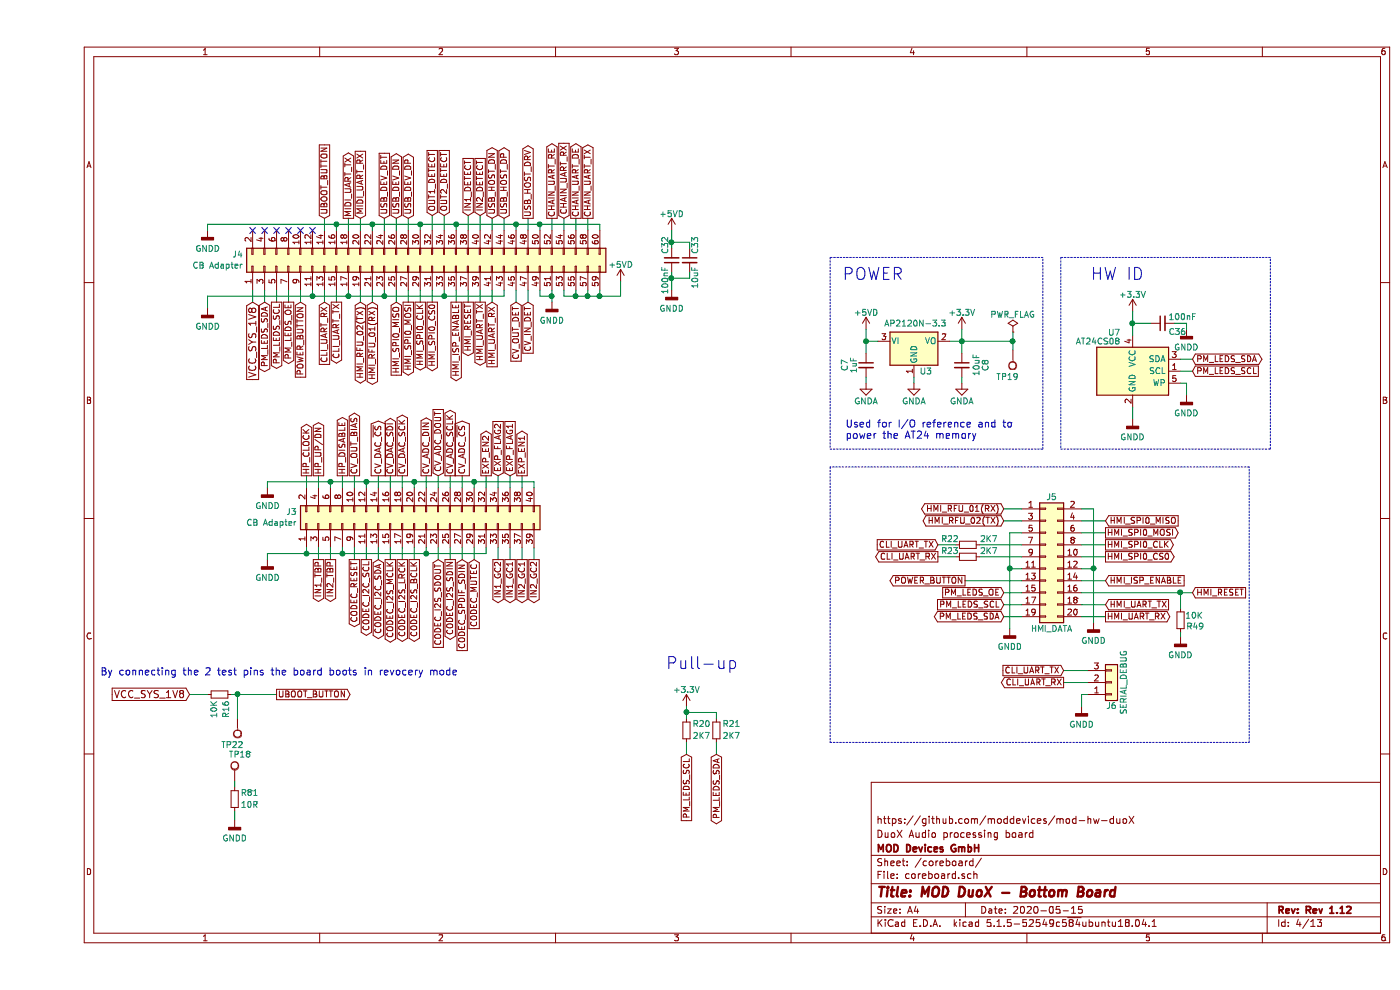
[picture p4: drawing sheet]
EESchema Schematic File Version 4
EELAYER 30 0
EELAYER END
$Descr A4 11693 8268
encoding utf-8
Sheet 4 13
Title "MOD DuoX - Bottom Board"
Date "2020-05-15"
Rev "Rev 1.12"
Comp "MOD Devices GmbH"
Comment1 "DuoX Audio processing board"
Comment2 "https://github.com/moddevices/mod-hw-duoX"
Comment3 ""
Comment4 ""
$EndDescr
$Comp
L bottom-board-rescue:GNDD-power #PWR082
U 1 1
P 9150 3500
F 0 "#PWR082" H 9150 3250 50  0001 C CNN
F 1 "GNDD" H 9150 3350 50  0000 C CNN
F 2 "" H 9150 3500 60  0000 C CNN
F 3 "" H 9150 3500 60  0000 C CNN
	1    9150 3500
	1    0    0    -1  
$EndComp
$Comp
L bottom-board-rescue:+3.3V-power #PWR081
U 1 1
P 9150 2600
F 0 "#PWR081" H 9150 2450 50  0001 C CNN
F 1 "+3.3V" H 9150 2740 50  0000 C CNN
F 2 "" H 9150 2600 60  0000 C CNN
F 3 "" H 9150 2600 60  0000 C CNN
	1    9150 2600
	1    0    0    -1  
$EndComp
$Comp
L bottom-board-rescue:R_Small-Device R20
U 1 1
P 5425 6100
F 0 "R20" H 5375 6050 50  0000 R CNN
F 1 "2K7" H 5375 6150 50  0000 R CNN
F 2 "Resistor_SMD:R_0603_1608Metric" H 5425 6100 60  0001 C CNN
F 3 "" H 5425 6100 60  0000 C CNN
F 4 "RMCF0603JT2K70" H -3025 4250 50  0001 C CNN "MPN"
	1    5425 6100
	-1   0    0    1   
$EndComp
$Comp
L bottom-board-rescue:+3.3V-power #PWR071
U 1 1
P 5425 5900
F 0 "#PWR071" H 5425 5750 50  0001 C CNN
F 1 "+3.3V" H 5425 6040 50  0000 C CNN
F 2 "" H 5425 5900 60  0000 C CNN
F 3 "" H 5425 5900 60  0000 C CNN
	1    5425 5900
	1    0    0    -1  
$EndComp
$Comp
L bottom-board-rescue:GNDD-power #PWR083
U 1 1
P 9600 2750
F 0 "#PWR083" H 9600 2500 50  0001 C CNN
F 1 "GNDD" H 9600 2600 50  0000 C CNN
F 2 "" H 9600 2750 60  0000 C CNN
F 3 "" H 9600 2750 60  0000 C CNN
	1    9600 2750
	1    0    0    -1  
$EndComp
$Comp
L bottom-board-rescue:Conn_02x10_Odd_Even-Connector_Generic J5
U 1 1
P 8425 4650
F 0 "J5" H 8475 5150 50  0000 C CNN
F 1 "HMI_DATA" H 8475 4050 50  0000 C CNN
F 2 "footprints:Pin_Header_Straight_2x10_Shrouded" H 8425 4650 50  0001 C CNN
F 3 "" H 8425 4650 50  0001 C CNN
F 4 "302-S201" H 8425 4650 50  0001 C CNN "MPN"
	1    8425 4650
	1    0    0    -1  
$EndComp
$Comp
L bottom-board-rescue:Conn_01x03-Connector_Generic J6
U 1 1
P 8975 5700
F 0 "J6" H 8975 5900 50  0000 C CNN
F 1 "SERIAL_DEBUG" V 9075 5700 50  0000 C CNN
F 2 "Connector_PinHeader_2.54mm:PinHeader_1x03_P2.54mm_Vertical" H 8975 5700 60  0001 C CNN
F 3 "" H 8975 5700 60  0000 C CNN
F 4 "DO NOT PLACE" H 8975 5700 50  0001 C CNN "MPN"
	1    8975 5700
	1    0    0    1   
$EndComp
$Comp
L bottom-board-rescue:GNDD-power #PWR079
U 1 1
P 8725 5900
F 0 "#PWR079" H 8725 5650 50  0001 C CNN
F 1 "GNDD" H 8725 5750 50  0000 C CNN
F 2 "" H 8725 5900 60  0000 C CNN
F 3 "" H 8725 5900 60  0000 C CNN
	1    8725 5900
	1    0    0    -1  
$EndComp
$Comp
L bottom-board-rescue:GNDD-power #PWR078
U 1 1
P 8125 5250
F 0 "#PWR078" H 8125 5000 50  0001 C CNN
F 1 "GNDD" H 8125 5100 50  0000 C CNN
F 2 "" H 8125 5250 60  0000 C CNN
F 3 "" H 8125 5250 60  0000 C CNN
	1    8125 5250
	1    0    0    -1  
$EndComp
$Comp
L bottom-board-rescue:GNDD-power #PWR080
U 1 1
P 8825 5200
F 0 "#PWR080" H 8825 4950 50  0001 C CNN
F 1 "GNDD" H 8825 5050 50  0000 C CNN
F 2 "" H 8825 5200 60  0000 C CNN
F 3 "" H 8825 5200 60  0000 C CNN
	1    8825 5200
	1    0    0    -1  
$EndComp
Text Notes 5250 5600 0    100  ~ 0
Pull-up
Text GLabel 8575 5600 0    50   Input ~ 0
CLI_UART_TX
Text GLabel 8575 5700 0    50   Output ~ 0
CLI_UART_RX
Text GLabel 8925 5150 2    50   Output ~ 0
HMI_UART_RX
Text GLabel 8925 5050 2    50   Input ~ 0
HMI_UART_TX
Text GLabel 8925 4850 2    50   Input ~ 0
HMI_ISP_ENABLE
Text GLabel 9650 4950 2    50   Input ~ 0
HMI_RESET
Text GLabel 7525 4550 0    50   Input ~ 0
CLI_UART_TX
Text GLabel 7525 4650 0    50   Output ~ 0
CLI_UART_RX
Text GLabel 8925 4350 2    50   Input ~ 0
HMI_SPI0_MISO
Text GLabel 8925 4550 2    50   Output ~ 0
HMI_SPI0_CLK
Text GLabel 8925 4650 2    50   Output ~ 0
HMI_SPI0_CS0
Text GLabel 8925 4450 2    50   Output ~ 0
HMI_SPI0_MOSI
Text GLabel 7750 4850 0    50   Output ~ 0
POWER_BUTTON
Text GLabel 8075 4250 0    50   BiDi ~ 0
HMI_RFU_01(RX)
Text GLabel 8075 4350 0    50   BiDi ~ 0
HMI_RFU_02(TX)
Text GLabel 8075 4950 0    50   Input ~ 0
PM_LEDS_OE
Wire Wire Line
	9150 3400 9150 3500
Wire Wire Line
	9500 2700 9600 2700
Wire Wire Line
	9600 2700 9600 2750
Wire Wire Line
	9300 2700 9150 2700
Connection ~ 9150 2700
Wire Wire Line
	9650 3000 9550 3000
Wire Wire Line
	9150 2600 9150 2700
Wire Wire Line
	8725 5900 8725 5800
Wire Wire Line
	8725 5800 8775 5800
Wire Wire Line
	8575 5600 8775 5600
Wire Wire Line
	8775 5700 8575 5700
Wire Wire Line
	7875 4650 8225 4650
Wire Wire Line
	8225 4550 7875 4550
Wire Wire Line
	8725 4850 8925 4850
Wire Wire Line
	8925 5150 8725 5150
Wire Wire Line
	8725 5050 8925 5050
Wire Notes Line
	6625 3900 6625 6200
Wire Notes Line
	6625 6200 10125 6200
Wire Notes Line
	10125 6200 10125 3900
Wire Notes Line
	10125 3900 6625 3900
Wire Wire Line
	8925 4350 8725 4350
Wire Wire Line
	8725 4450 8925 4450
Wire Wire Line
	8925 4550 8725 4550
Wire Wire Line
	8725 4650 8925 4650
Wire Wire Line
	8825 4250 8825 4750
Wire Wire Line
	8725 4750 8825 4750
Wire Wire Line
	8225 4350 8075 4350
Wire Wire Line
	8825 4250 8725 4250
Wire Wire Line
	8075 4250 8225 4250
Wire Wire Line
	8225 4450 8125 4450
Wire Wire Line
	8125 4450 8125 4750
Wire Wire Line
	8075 5050 8225 5050
Wire Wire Line
	8075 5150 8225 5150
Wire Wire Line
	8225 4750 8125 4750
Wire Wire Line
	8075 4950 8225 4950
Connection ~ 8825 4750
Connection ~ 8125 4750
Wire Wire Line
	7675 4550 7525 4550
Wire Wire Line
	7525 4650 7675 4650
Text Notes 8800 2350 0    100  ~ 0
HW ID
Wire Notes Line
	8550 2150 8550 3750
Wire Notes Line
	8550 3750 10300 3750
Wire Notes Line
	10300 3750 10300 2150
Wire Notes Line
	10300 2150 8550 2150
$Comp
L bottom-board-rescue:+5VD-power #PWR072
U 1 1
P 5300 1925
F 0 "#PWR072" H 5300 1775 50  0001 C CNN
F 1 "+5VD" H 5300 2065 50  0000 C CNN
F 2 "" H 5300 1925 50  0001 C CNN
F 3 "" H 5300 1925 50  0001 C CNN
	1    5300 1925
	1    0    0    -1  
$EndComp
$Comp
L bottom-board-rescue:C_Small-Device C32
U 1 1
P 5300 2175
F 0 "C32" V 5350 2125 50  0000 R CNN
F 1 "100nF" V 5350 2225 50  0000 L CNN
F 2 "Capacitor_SMD:C_0603_1608Metric" H 5300 2175 60  0001 C CNN
F 3 "" H 5300 2175 60  0000 C CNN
F 4 "GCM188R71C104KA37D" H 0   -3175 50  0001 C CNN "MPN"
	1    5300 2175
	-1   0    0    1   
$EndComp
Wire Wire Line
	5300 1925 5300 2025
Wire Wire Line
	5300 2275 5300 2325
Wire Wire Line
	5450 2275 5450 2325
Wire Wire Line
	5450 2325 5300 2325
Connection ~ 5300 2325
Wire Wire Line
	5450 2075 5450 2025
Wire Wire Line
	5450 2025 5300 2025
Connection ~ 5300 2025
$Comp
L bottom-board-rescue:GNDD-power #PWR073
U 1 1
P 5300 2425
F 0 "#PWR073" H 5300 2175 50  0001 C CNN
F 1 "GNDD" H 5300 2275 50  0000 C CNN
F 2 "" H 5300 2425 60  0000 C CNN
F 3 "" H 5300 2425 60  0000 C CNN
	1    5300 2425
	1    0    0    -1  
$EndComp
Wire Wire Line
	5425 5900 5425 5950
Wire Wire Line
	5675 6000 5675 5950
Wire Wire Line
	5675 5950 5425 5950
Connection ~ 5425 5950
Wire Wire Line
	5425 6200 5425 6300
Wire Wire Line
	5675 6300 5675 6200
Wire Wire Line
	9150 2700 9150 2800
Wire Wire Line
	8825 4750 8825 5200
Wire Wire Line
	8125 4750 8125 5250
Wire Wire Line
	5300 2325 5300 2425
Wire Wire Line
	5300 2025 5300 2075
Wire Wire Line
	5425 5950 5425 6000
$Comp
L bottom-board-rescue:AT24CS08-STUM-Memory_EEPROM U7
U 1 1
P 9150 3100
F 0 "U7" H 9050 3425 50  0000 R CNN
F 1 "AT24CS08" H 9050 3350 50  0000 R CNN
F 2 "Package_TO_SOT_SMD:SOT-23-5" H 9150 3100 50  0001 C CNN
F 3 "http://ww1.microchip.com/downloads/en/DeviceDoc/Atmel-8766-SEEPROM-AT24CS04-08-Datasheet.pdf" H 9150 3100 50  0001 C CNN
F 4 "AT24CS08-STUM-T" H 9150 3100 50  0001 C CNN "MPN"
	1    9150 3100
	1    0    0    -1  
$EndComp
Wire Wire Line
	9650 3100 9550 3100
$Comp
L bottom-board-rescue:GNDD-power #PWR084
U 1 1
P 9600 3300
F 0 "#PWR084" H 9600 3050 50  0001 C CNN
F 1 "GNDD" H 9600 3150 50  0000 C CNN
F 2 "" H 9600 3300 60  0000 C CNN
F 3 "" H 9600 3300 60  0000 C CNN
	1    9600 3300
	1    0    0    -1  
$EndComp
Wire Wire Line
	9600 3200 9600 3300
Wire Wire Line
	9600 3200 9550 3200
Text GLabel 9650 3000 2    50   BiDi ~ 0
PM_LEDS_SDA
Text GLabel 9650 3100 2    50   Input ~ 0
PM_LEDS_SCL
$Comp
L bottom-board-rescue:R_Small-Device R21
U 1 1
P 5675 6100
F 0 "R21" H 5625 6050 50  0000 R CNN
F 1 "2K7" H 5625 6150 50  0000 R CNN
F 2 "Resistor_SMD:R_0603_1608Metric" H 5675 6100 60  0001 C CNN
F 3 "" H 5675 6100 60  0000 C CNN
F 4 "RMCF0603JT2K70" H -2775 4250 50  0001 C CNN "MPN"
	1    5675 6100
	-1   0    0    1   
$EndComp
$Comp
L bottom-board-rescue:C_Small-Device C?
U 1 1
P 5450 2175
AR Path="/54F7244B/5B652F5E" Ref="C?"  Part="1" 
AR Path="/54F725AE/5B652F5E" Ref="C33"  Part="1" 
F 0 "C33" V 5400 2225 50  0000 L CNN
F 1 "10uF" V 5400 2125 50  0000 R CNN
F 2 "Capacitor_SMD:C_0603_1608Metric" H 5450 2175 60  0001 C CNN
F 3 "" H 5450 2175 60  0000 C CNN
F 4 "CL10A106MQ8NNNC" H 150 -3175 50  0001 C CNN "MPN"
	1    5450 2175
	-1   0    0    -1  
$EndComp
$Comp
L bottom-board-rescue:C_Small-Device C36
U 1 1
P 9400 2700
F 0 "C36" V 9325 2650 50  0000 R CNN
F 1 "100nF" V 9450 2650 50  0000 R CNN
F 2 "Capacitor_SMD:C_0603_1608Metric" H 9400 2700 60  0001 C CNN
F 3 "" H 9400 2700 60  0000 C CNN
F 4 "GCM188R71C104KA37D" H 4100 -2650 50  0001 C CNN "MPN"
	1    9400 2700
	0    -1   -1   0   
$EndComp
$Comp
L bottom-board-rescue:R_Small-Device R22
U 1 1
P 7775 4550
F 0 "R22" V 7725 4475 50  0000 R CNN
F 1 "2K7" V 7725 4650 50  0000 L CNN
F 2 "Resistor_SMD:R_0603_1608Metric" H 7775 4550 60  0001 C CNN
F 3 "" H 7775 4550 60  0000 C CNN
F 4 "RMCF0603JT2K70" H -675 2700 50  0001 C CNN "MPN"
	1    7775 4550
	0    1    1    0   
$EndComp
$Comp
L bottom-board-rescue:R_Small-Device R23
U 1 1
P 7775 4650
F 0 "R23" V 7725 4575 50  0000 R CNN
F 1 "2K7" V 7725 4750 50  0000 L CNN
F 2 "Resistor_SMD:R_0603_1608Metric" H 7775 4650 60  0001 C CNN
F 3 "" H 7775 4650 60  0000 C CNN
F 4 "RMCF0603JT2K70" H -675 2800 50  0001 C CNN "MPN"
	1    7775 4650
	0    1    1    0   
$EndComp
$Comp
L bottom-board-rescue:Conn_02x20_Odd_Even-Connector_Generic J3
U 1 1
P 3150 4375
F 0 "J3" V 3246 5354 50  0000 L CNN
F 1 "CB Adapter" V 3155 5354 50  0000 L CNN
F 2 "footprints:DF12(3.0)-40DP-0.5V(86)" H 3150 4375 50  0001 C CNN
F 3 "~" H 3150 4375 50  0001 C CNN
F 4 "DF12(3.0)-40DP-0.5V(86)" V 3150 4375 50  0001 C CNN "MPN"
	1    3150 4375
	0    -1   -1   0   
$EndComp
$Comp
L bottom-board-rescue:Conn_02x30_Odd_Even-Connector_Generic J4
U 1 1
P 3200 2225
F 0 "J4" V 3296 3704 50  0000 L CNN
F 1 "CB Adapter" V 3205 3704 50  0000 L CNN
F 2 "footprints:DF12(3.0)-60DP-0.5V(86)" H 3200 2225 50  0001 C CNN
F 3 "~" H 3200 2225 50  0001 C CNN
F 4 "DF12(3.0)-60DP-0.5V(86)" V 3200 2225 50  0001 C CNN "MPN"
	1    3200 2225
	0    -1   -1   0   
$EndComp
Text GLabel 4400 1825 1    50   Input ~ 0
CHAIN_UART_RX
Text GLabel 4600 1825 1    50   Output ~ 0
CHAIN_UART_TX
Text GLabel 4300 1825 1    50   Output ~ 0
CHAIN_UART_RE
Text GLabel 4500 1825 1    50   Output ~ 0
CHAIN_UART_DE
$Comp
L bottom-board-rescue:+5VD-power #PWR076
U 1 1
P 4875 2350
F 0 "#PWR076" H 4875 2200 50  0001 C CNN
F 1 "+5VD" H 4875 2490 50  0000 C CNN
F 2 "" H 4875 2350 50  0001 C CNN
F 3 "" H 4875 2350 50  0001 C CNN
	1    4875 2350
	1    0    0    -1  
$EndComp
Text GLabel 3450 3975 1    50   Output ~ 0
CV_ADC_SCLK
Text GLabel 3350 3975 1    50   Input ~ 0
CV_ADC_DOUT
Text GLabel 3250 3975 1    50   Output ~ 0
CV_ADC_DIN
Text GLabel 3550 3975 1    50   Output ~ 0
CV_ADC_~CS~
Text GLabel 4100 2525 3    50   Input ~ 0
CV_IN_DET
Text GLabel 4000 2525 3    50   Input ~ 0
CV_OUT_DET
Text GLabel 3100 1825 1    50   BiDi ~ 0
USB_DEV_DP
Text GLabel 3000 1825 1    50   BiDi ~ 0
USB_DEV_DN
Text GLabel 3900 1825 1    50   BiDi ~ 0
USB_HOST_DP
Text GLabel 3800 1825 1    50   BiDi ~ 0
USB_HOST_DN
Text GLabel 2900 1825 1    50   Input ~ 0
USB_DEV_DET
Text GLabel 4100 1825 1    50   Output ~ 0
USB_HOST_DRV
Text GLabel 2700 1825 1    50   Input ~ 0
MIDI_UART_RX
Text GLabel 2600 1825 1    50   Output ~ 0
MIDI_UART_TX
Text GLabel 2400 1825 1    50   Input ~ 0
UBOOT_BUTTON
Text GLabel 2400 2525 3    50   Input ~ 0
CLI_UART_RX
Text GLabel 2500 2525 3    50   Output ~ 0
CLI_UART_TX
Text GLabel 2200 2525 3    50   Input ~ 0
POWER_BUTTON
Text GLabel 2800 2525 3    50   BiDi ~ 0
HMI_RFU_01(RX)
Text GLabel 2700 2525 3    50   BiDi ~ 0
HMI_RFU_02(TX)
Text GLabel 3100 2525 3    50   Output ~ 0
HMI_SPI0_MOSI
Text GLabel 3200 2525 3    50   Output ~ 0
HMI_SPI0_CLK
Text GLabel 3300 2525 3    50   Output ~ 0
HMI_SPI0_CS0
Text GLabel 3000 2525 3    50   Input ~ 0
HMI_SPI0_MISO
Text GLabel 1900 2525 3    50   BiDi ~ 0
PM_LEDS_SDA
Text GLabel 2000 2525 3    50   Output ~ 0
PM_LEDS_SCL
Text GLabel 2100 2525 3    50   Output ~ 0
PM_LEDS_OE
Text GLabel 3800 2525 3    50   Input ~ 0
HMI_UART_RX
Text GLabel 3700 2525 3    50   Output ~ 0
HMI_UART_TX
Text GLabel 3500 2525 3    50   Output ~ 0
HMI_ISP_ENABLE
Text GLabel 3600 2525 3    50   Output ~ 0
HMI_RESET
Text GLabel 3850 3975 1    50   Input ~ 0
EXP_FLAG2
Text GLabel 3950 3975 1    50   Input ~ 0
EXP_FLAG1
Text GLabel 4050 3975 1    50   Output ~ 0
EXP_EN1
Text GLabel 3750 3975 1    50   Output ~ 0
EXP_EN2
Text GLabel 2650 4675 3    50   Output ~ 0
CODEC_RESET
Text GLabel 3450 4675 3    50   Output ~ 0
CODEC_I2S_SDIN
Text GLabel 3350 4675 3    50   Input ~ 0
CODEC_I2S_SDOUT
Text GLabel 3150 4675 3    50   Output ~ 0
CODEC_I2S_BCLK
Text GLabel 3050 4675 3    50   Output ~ 0
CODEC_I2S_LRCK
Text GLabel 2850 4675 3    50   BiDi ~ 0
CODEC_I2C_SDA
Text GLabel 2750 4675 3    50   Output ~ 0
CODEC_I2C_SCL
Text GLabel 3550 4675 3    50   Input ~ 0
CODEC_SPDIF_SDIN
Text GLabel 3650 4675 3    50   Input ~ 0
CODEC_MUTEC
Text GLabel 3950 4675 3    50   Output ~ 0
IN1_GC1
Text GLabel 3850 4675 3    50   Output ~ 0
IN1_GC2
Text GLabel 4050 4675 3    50   Output ~ 0
IN2_GC1
Text GLabel 4150 4675 3    50   Output ~ 0
IN2_GC2
Text GLabel 2650 3975 1    50   Output ~ 0
CV_OUT_BIAS
Text GLabel 3050 3975 1    50   Output ~ 0
CV_DAC_SCK
Text GLabel 2950 3975 1    50   Output ~ 0
CV_DAC_SDI
Text GLabel 2850 3975 1    50   Output ~ 0
CV_DAC_~CS~
Text GLabel 2250 3975 1    50   Output ~ 0
HP_CLOCK
Text GLabel 2350 3975 1    50   Output ~ 0
HP_UP/DN
Text GLabel 2550 3975 1    50   Output ~ 0
HP_DISABLE
Text GLabel 2350 4675 3    50   Output ~ 0
IN1_TBP
Text GLabel 2450 4675 3    50   Output ~ 0
IN2_TBP
$Comp
L bottom-board-rescue:GNDD-power #PWR068
U 1 1
P 1425 2575
F 0 "#PWR068" H 1425 2325 50  0001 C CNN
F 1 "GNDD" H 1425 2425 50  0000 C CNN
F 2 "" H 1425 2575 60  0000 C CNN
F 3 "" H 1425 2575 60  0000 C CNN
	1    1425 2575
	1    0    0    -1  
$EndComp
$Comp
L bottom-board-rescue:GNDD-power #PWR067
U 1 1
P 1425 1925
F 0 "#PWR067" H 1425 1675 50  0001 C CNN
F 1 "GNDD" H 1425 1775 50  0000 C CNN
F 2 "" H 1425 1925 60  0000 C CNN
F 3 "" H 1425 1925 60  0000 C CNN
	1    1425 1925
	1    0    0    -1  
$EndComp
Wire Wire Line
	1425 1925 1425 1875
Wire Wire Line
	1425 1875 2500 1875
Wire Wire Line
	4700 1875 4700 1925
Wire Wire Line
	4600 1825 4600 1925
Wire Wire Line
	4500 1925 4500 1825
Wire Wire Line
	4300 1825 4300 1925
Wire Wire Line
	4400 1825 4400 1925
Wire Wire Line
	4200 1925 4200 1875
Connection ~ 4200 1875
Wire Wire Line
	4200 1875 4700 1875
Wire Wire Line
	3900 1825 3900 1925
Wire Wire Line
	3800 1925 3800 1825
Wire Wire Line
	4100 1825 4100 1925
Wire Wire Line
	3500 1925 3500 1875
Connection ~ 3500 1875
Wire Wire Line
	3100 1825 3100 1925
Wire Wire Line
	3000 1925 3000 1825
Wire Wire Line
	3200 1925 3200 1875
Connection ~ 3200 1875
Wire Wire Line
	3200 1875 3500 1875
Wire Wire Line
	2900 1925 2900 1825
Wire Wire Line
	2800 1925 2800 1875
Connection ~ 2800 1875
Wire Wire Line
	2800 1875 3200 1875
Wire Wire Line
	2600 1825 2600 1925
Wire Wire Line
	2700 1925 2700 1825
Wire Wire Line
	2400 1825 2400 1925
Wire Wire Line
	1425 2575 1425 2475
Wire Wire Line
	4600 2425 4600 2475
Wire Wire Line
	4600 2475 4700 2475
Wire Wire Line
	4875 2475 4875 2350
Wire Wire Line
	4700 2425 4700 2475
Connection ~ 4700 2475
Wire Wire Line
	4700 2475 4875 2475
Wire Wire Line
	4050 3975 4050 4075
Wire Wire Line
	3950 4075 3950 3975
Wire Wire Line
	3850 3975 3850 4075
Wire Wire Line
	3750 4075 3750 3975
Wire Wire Line
	3550 3975 3550 4075
Wire Wire Line
	3250 3975 3250 4075
Wire Wire Line
	3350 3975 3350 4075
Wire Wire Line
	3450 3975 3450 4075
Wire Wire Line
	3050 3975 3050 4075
Wire Wire Line
	2950 3975 2950 4075
Wire Wire Line
	2850 3975 2850 4075
Wire Wire Line
	2550 3975 2550 4075
Wire Wire Line
	2350 3975 2350 4075
Wire Wire Line
	2250 4075 2250 3975
Wire Wire Line
	2650 3975 2650 4075
$Comp
L bottom-board-rescue:GNDD-power #PWR069
U 1 1
P 1925 4075
F 0 "#PWR069" H 1925 3825 50  0001 C CNN
F 1 "GNDD" H 1925 3925 50  0000 C CNN
F 2 "" H 1925 4075 60  0000 C CNN
F 3 "" H 1925 4075 60  0000 C CNN
	1    1925 4075
	1    0    0    -1  
$EndComp
Wire Wire Line
	1925 4075 1925 4025
Wire Wire Line
	4150 4025 4150 4075
Wire Wire Line
	2750 4025 2750 4075
Connection ~ 2750 4025
Wire Wire Line
	2750 4025 3150 4025
Wire Wire Line
	3150 4075 3150 4025
Connection ~ 3150 4025
Wire Wire Line
	3150 4025 3650 4025
Wire Wire Line
	3650 4075 3650 4025
Connection ~ 3650 4025
Wire Wire Line
	3650 4025 4150 4025
Wire Wire Line
	4150 4575 4150 4675
Wire Wire Line
	4050 4575 4050 4675
Wire Wire Line
	3850 4675 3850 4575
Wire Wire Line
	3950 4575 3950 4675
Wire Wire Line
	3650 4575 3650 4675
Wire Wire Line
	3550 4575 3550 4675
Wire Wire Line
	3450 4575 3450 4675
Wire Wire Line
	3350 4575 3350 4675
Wire Wire Line
	3150 4575 3150 4675
Wire Wire Line
	3050 4675 3050 4575
Wire Wire Line
	2850 4575 2850 4675
Wire Wire Line
	2750 4675 2750 4575
Wire Wire Line
	2650 4575 2650 4675
Wire Wire Line
	2450 4575 2450 4675
Wire Wire Line
	2350 4575 2350 4675
$Comp
L bottom-board-rescue:GNDD-power #PWR070
U 1 1
P 1925 4675
F 0 "#PWR070" H 1925 4425 50  0001 C CNN
F 1 "GNDD" H 1925 4525 50  0000 C CNN
F 2 "" H 1925 4675 60  0000 C CNN
F 3 "" H 1925 4675 60  0000 C CNN
	1    1925 4675
	1    0    0    -1  
$EndComp
Wire Wire Line
	1925 4675 1925 4625
Wire Wire Line
	3750 4625 3750 4575
Wire Wire Line
	3250 4575 3250 4625
Connection ~ 3250 4625
Wire Wire Line
	3250 4625 3750 4625
Wire Wire Line
	3500 1875 4000 1875
Wire Wire Line
	4000 1925 4000 1875
Connection ~ 4000 1875
Wire Wire Line
	4000 1875 4200 1875
Wire Wire Line
	2500 1925 2500 1875
Connection ~ 2500 1875
Wire Wire Line
	2500 1875 2800 1875
NoConn ~ 2300 1925
NoConn ~ 2200 1925
NoConn ~ 2100 1925
NoConn ~ 2000 1925
NoConn ~ 1900 1925
NoConn ~ 1800 1925
$Comp
L bottom-board-rescue:GNDD-power #PWR0225
U 1 1
P 4300 2525
F 0 "#PWR0225" H 4300 2275 50  0001 C CNN
F 1 "GNDD" H 4300 2375 50  0000 C CNN
F 2 "" H 4300 2525 60  0000 C CNN
F 3 "" H 4300 2525 60  0000 C CNN
	1    4300 2525
	1    0    0    -1  
$EndComp
Wire Wire Line
	4300 2525 4300 2475
Wire Wire Line
	4200 2425 4200 2475
Wire Wire Line
	4200 2475 4300 2475
Connection ~ 4300 2475
Wire Wire Line
	4300 2475 4300 2425
Wire Wire Line
	3800 2425 3800 2525
Wire Wire Line
	3700 2525 3700 2425
Wire Wire Line
	3600 2425 3600 2525
Wire Wire Line
	3500 2525 3500 2425
Wire Wire Line
	3300 2425 3300 2525
Wire Wire Line
	3200 2525 3200 2425
Wire Wire Line
	3100 2425 3100 2525
Wire Wire Line
	3000 2525 3000 2425
Text GLabel 8075 5150 0    50   BiDi ~ 0
PM_LEDS_SDA
Text GLabel 8075 5050 0    50   Input ~ 0
PM_LEDS_SCL
Text GLabel 5675 6300 3    50   BiDi ~ 0
PM_LEDS_SDA
Text GLabel 5425 6300 3    50   Input ~ 0
PM_LEDS_SCL
Wire Wire Line
	3900 2475 3900 2425
Wire Wire Line
	3400 2425 3400 2475
Connection ~ 3400 2475
Wire Wire Line
	3400 2475 3900 2475
Wire Wire Line
	2900 2425 2900 2475
Connection ~ 2900 2475
Wire Wire Line
	2900 2475 3400 2475
Wire Wire Line
	2800 2425 2800 2525
Wire Wire Line
	2700 2425 2700 2525
Wire Wire Line
	2600 2425 2600 2475
Wire Wire Line
	1425 2475 2300 2475
Connection ~ 2600 2475
Wire Wire Line
	2600 2475 2900 2475
Wire Wire Line
	2500 2425 2500 2525
Wire Wire Line
	2400 2525 2400 2425
Wire Wire Line
	2300 2425 2300 2475
Connection ~ 2300 2475
Wire Wire Line
	2300 2475 2600 2475
Wire Wire Line
	2200 2525 2200 2425
Wire Wire Line
	2100 2425 2100 2525
Wire Wire Line
	2000 2425 2000 2525
Wire Wire Line
	1900 2525 1900 2425
Wire Wire Line
	1925 4625 2250 4625
Wire Wire Line
	2250 4575 2250 4625
Connection ~ 2250 4625
Wire Wire Line
	2250 4625 2550 4625
Wire Wire Line
	2550 4575 2550 4625
Connection ~ 2550 4625
Wire Wire Line
	1925 4025 2450 4025
Wire Wire Line
	2450 4075 2450 4025
Connection ~ 2450 4025
Wire Wire Line
	2450 4025 2750 4025
$Comp
L bottom-board-rescue:AP2120N-3.3-local-components U?
U 1 1
P 7325 2850
AR Path="/54F72B97/5BB762DC" Ref="U?"  Part="1" 
AR Path="/54F725AE/5BB762DC" Ref="U3"  Part="1" 
F 0 "U3" H 7425 2600 50  0000 C CNN
F 1 "AP2120N-3.3" H 7075 3000 50  0000 L CNN
F 2 "Package_TO_SOT_SMD:SOT-23" H 7325 3050 50  0001 C CNN
F 3 "" H 7425 2600 50  0001 C CNN
F 4 "AP2120N-3.3TRG1" H 7325 2850 60  0001 C CNN "MPN"
	1    7325 2850
	1    0    0    -1  
$EndComp
$Comp
L bottom-board-rescue:GNDA-power #PWR?
U 1 1
P 7325 3200
AR Path="/54F72B97/5BB762E3" Ref="#PWR?"  Part="1" 
AR Path="/54F725AE/5BB762E3" Ref="#PWR021"  Part="1" 
F 0 "#PWR021" H 7325 2950 50  0001 C CNN
F 1 "GNDA" H 7325 3050 50  0000 C CNN
F 2 "" H 7325 3200 60  0000 C CNN
F 3 "" H 7325 3200 60  0000 C CNN
	1    7325 3200
	1    0    0    -1  
$EndComp
Wire Wire Line
	7325 3150 7325 3200
$Comp
L bottom-board-rescue:GNDA-power #PWR?
U 1 1
P 6925 3200
AR Path="/54F72B97/5BB762EA" Ref="#PWR?"  Part="1" 
AR Path="/54F725AE/5BB762EA" Ref="#PWR020"  Part="1" 
F 0 "#PWR020" H 6925 2950 50  0001 C CNN
F 1 "GNDA" H 6925 3050 50  0000 C CNN
F 2 "" H 6925 3200 60  0000 C CNN
F 3 "" H 6925 3200 60  0000 C CNN
	1    6925 3200
	1    0    0    -1  
$EndComp
Wire Wire Line
	6925 3150 6925 3200
Wire Wire Line
	6925 2750 6925 2850
Wire Wire Line
	7025 2850 6925 2850
Connection ~ 6925 2850
Wire Wire Line
	7725 2750 7725 2850
Wire Wire Line
	7625 2850 7725 2850
Connection ~ 7725 2850
$Comp
L bottom-board-rescue:GNDA-power #PWR?
U 1 1
P 7725 3200
AR Path="/54F72B97/5BB762F7" Ref="#PWR?"  Part="1" 
AR Path="/54F725AE/5BB762F7" Ref="#PWR025"  Part="1" 
F 0 "#PWR025" H 7725 2950 50  0001 C CNN
F 1 "GNDA" H 7725 3050 50  0000 C CNN
F 2 "" H 7725 3200 60  0000 C CNN
F 3 "" H 7725 3200 60  0000 C CNN
	1    7725 3200
	1    0    0    -1  
$EndComp
Wire Wire Line
	7725 3150 7725 3200
Wire Wire Line
	6925 2850 6925 2950
Wire Wire Line
	7725 2850 7725 2950
$Comp
L bottom-board-rescue:PWR_FLAG-power #FLG?
U 1 1
P 8150 2775
AR Path="/54F72B97/5BB76300" Ref="#FLG?"  Part="1" 
AR Path="/54F725AE/5BB76300" Ref="#FLG01"  Part="1" 
F 0 "#FLG01" H 8150 2850 50  0001 C CNN
F 1 "PWR_FLAG" H 8150 2925 50  0000 C CNN
F 2 "" H 8150 2775 50  0001 C CNN
F 3 "~" H 8150 2775 50  0001 C CNN
	1    8150 2775
	1    0    0    -1  
$EndComp
Wire Wire Line
	8150 2850 7725 2850
$Comp
L bottom-board-rescue:C_Small-Device C?
U 1 1
P 6925 3050
AR Path="/54F7244B/5BB7630A" Ref="C?"  Part="1" 
AR Path="/54F72B97/5BB7630A" Ref="C?"  Part="1" 
AR Path="/54F725AE/5BB7630A" Ref="C7"  Part="1" 
F 0 "C7" V 7100 3050 50  0000 C CNN
F 1 "1uF" V 7025 3050 50  0000 C CNN
F 2 "Capacitor_SMD:C_0603_1608Metric" H 6925 3050 60  0001 C CNN
F 3 "" H 6925 3050 60  0000 C CNN
F 4 "CL10B105KP8NNNC" H 2725 2050 50  0001 C CNN "MPN"
	1    6925 3050
	-1   0    0    -1  
$EndComp
$Comp
L bottom-board-rescue:C_Small-Device C?
U 1 1
P 7725 3050
AR Path="/54F7244B/5BB76314" Ref="C?"  Part="1" 
AR Path="/54F72B97/5BB76314" Ref="C?"  Part="1" 
AR Path="/54F725AE/5BB76314" Ref="C8"  Part="1" 
F 0 "C8" V 7525 3050 50  0000 C CNN
F 1 "10uF" V 7600 3050 50  0000 C CNN
F 2 "Capacitor_SMD:C_0603_1608Metric" H 7725 3050 60  0001 C CNN
F 3 "" H 7725 3050 60  0000 C CNN
F 4 "CL10A106MQ8NNNC" H 2425 -2300 50  0001 C CNN "MPN"
	1    7725 3050
	-1   0    0    -1  
$EndComp
Text Notes 6725 2350 0    100  ~ 0
POWER
Wire Notes Line
	6625 2150 6625 3750
Wire Notes Line
	6625 3750 8400 3750
Wire Notes Line
	8400 3750 8400 2150
Wire Notes Line
	8400 2150 6625 2150
$Comp
L bottom-board-rescue:+5VD-power #PWR08
U 1 1
P 6925 2750
F 0 "#PWR08" H 6925 2600 50  0001 C CNN
F 1 "+5VD" H 6925 2890 50  0000 C CNN
F 2 "" H 6925 2750 50  0001 C CNN
F 3 "" H 6925 2750 50  0001 C CNN
	1    6925 2750
	1    0    0    -1  
$EndComp
$Comp
L bottom-board-rescue:+3.3V-power #PWR023
U 1 1
P 7725 2750
F 0 "#PWR023" H 7725 2600 50  0001 C CNN
F 1 "+3.3V" H 7725 2890 50  0000 C CNN
F 2 "" H 7725 2750 60  0000 C CNN
F 3 "" H 7725 2750 60  0000 C CNN
	1    7725 2750
	1    0    0    -1  
$EndComp
Wire Wire Line
	4600 2475 4500 2475
Wire Wire Line
	4400 2475 4400 2425
Connection ~ 4600 2475
Wire Wire Line
	4500 2425 4500 2475
Connection ~ 4500 2475
Wire Wire Line
	4500 2475 4400 2475
$Comp
L bottom-board-rescue:TestPoint-Connector TP?
U 1 1
P 8150 2925
AR Path="/54F7244B/5BC9981D" Ref="TP?"  Part="1" 
AR Path="/54F725AE/5BC9981D" Ref="TP19"  Part="1" 
F 0 "TP19" H 8100 3150 50  0000 L CNN
F 1 "TestPoint" H 8208 2954 50  0001 L CNN
F 2 "TestPoint:TestPoint_Pad_D1.0mm" H 8350 2925 50  0001 C CNN
F 3 "~" H 8350 2925 50  0001 C CNN
	1    8150 2925
	-1   0    0    1   
$EndComp
Connection ~ 8150 2850
Wire Wire Line
	8150 2775 8150 2850
Wire Wire Line
	8150 2925 8150 2850
Text Notes 6750 3675 0    60   ~ 0
Used for I/O reference and to\npower the AT24 memory
Wire Wire Line
	2550 4625 3250 4625
Text GLabel 2950 4675 3    50   Output ~ 0
CODEC_I2S_MCLK
Wire Wire Line
	2950 4575 2950 4675
$Comp
L bottom-board-rescue:R_Small-Device R16
U 1 1
P 1525 5800
F 0 "R16" H 1475 5750 50  0000 R CNN
F 1 "10K" H 1475 5850 50  0000 R CNN
F 2 "Resistor_SMD:R_0603_1608Metric" H 1525 5800 60  0001 C CNN
F 3 "" H 1525 5800 60  0000 C CNN
F 4 "RR0816P-103-D" H 1525 5800 50  0001 C CNN "MPN"
	1    1525 5800
	0    -1   -1   0   
$EndComp
$Comp
L bottom-board-rescue:R_Small-Device R81
U 1 1
P 1650 6675
F 0 "R81" H 1600 6625 50  0000 R CNN
F 1 "10R" H 1600 6725 50  0000 R CNN
F 2 "Resistor_SMD:R_0603_1608Metric" H 1650 6675 60  0001 C CNN
F 3 "" H 1650 6675 60  0000 C CNN
F 4 "CRGCQ0603J10R" H 1650 6675 50  0001 C CNN "MPN"
	1    1650 6675
	-1   0    0    1   
$EndComp
Text GLabel 1800 2525 3    60   Input ~ 0
VCC_SYS_1V8
Wire Wire Line
	1800 2525 1800 2425
Text GLabel 1275 5800 0    60   Input ~ 0
VCC_SYS_1V8
Wire Wire Line
	1425 5800 1275 5800
Wire Wire Line
	1625 5800 1675 5800
$Comp
L bottom-board-rescue:GNDD-power #PWR0236
U 1 1
P 1650 6850
F 0 "#PWR0236" H 1650 6600 50  0001 C CNN
F 1 "GNDD" H 1650 6700 50  0000 C CNN
F 2 "" H 1650 6850 60  0000 C CNN
F 3 "" H 1650 6850 60  0000 C CNN
	1    1650 6850
	1    0    0    -1  
$EndComp
$Comp
L bottom-board-rescue:TestPoint-Connector TP?
U 1 1
P 1650 6525
AR Path="/54F7244B/5E1FD5AF" Ref="TP?"  Part="1" 
AR Path="/54F725AE/5E1FD5AF" Ref="TP18"  Part="1" 
F 0 "TP18" H 1600 6750 50  0000 L CNN
F 1 "TestPoint" H 1708 6554 50  0001 L CNN
F 2 "TestPoint:TestPoint_Pad_D1.0mm" H 1850 6525 50  0001 C CNN
F 3 "~" H 1850 6525 50  0001 C CNN
	1    1650 6525
	1    0    0    -1  
$EndComp
$Comp
L bottom-board-rescue:TestPoint-Connector TP?
U 1 1
P 1675 6000
AR Path="/54F7244B/5E20E0E2" Ref="TP?"  Part="1" 
AR Path="/54F725AE/5E20E0E2" Ref="TP22"  Part="1" 
F 0 "TP22" H 1625 6225 50  0000 L CNN
F 1 "TestPoint" H 1733 6029 50  0001 L CNN
F 2 "TestPoint:TestPoint_Pad_D1.0mm" H 1875 6000 50  0001 C CNN
F 3 "~" H 1875 6000 50  0001 C CNN
	1    1675 6000
	-1   0    0    1   
$EndComp
Wire Wire Line
	1675 6000 1675 5800
Connection ~ 1675 5800
Wire Wire Line
	1650 6525 1650 6575
Wire Wire Line
	1650 6775 1650 6850
Text Notes 525  5650 0    60   ~ 0
By connecting the 2 test pins the board boots in revocery mode
Text GLabel 2000 5800 2    50   Output ~ 0
UBOOT_BUTTON
Wire Wire Line
	1675 5800 2000 5800
Text GLabel 3600 1800 1    50   Input ~ 0
IN1_DETECT
Text GLabel 3700 1800 1    50   Input ~ 0
IN2_DETECT
Text GLabel 3300 1800 1    50   Input ~ 0
OUT1_DETECT
Text GLabel 3400 1800 1    50   Input ~ 0
OUT2_DETECT
Wire Wire Line
	3700 1925 3700 1800
Wire Wire Line
	3600 1800 3600 1925
Wire Wire Line
	3400 1800 3400 1925
Wire Wire Line
	3300 1800 3300 1925
Wire Wire Line
	4100 2525 4100 2425
Wire Wire Line
	4000 2525 4000 2425
$Comp
L bottom-board-rescue:R_Small-Device R49
U 1 1
P 9550 5180
F 0 "R49" H 9750 5130 50  0000 R CNN
F 1 "10K" H 9740 5220 50  0000 R CNN
F 2 "Resistor_SMD:R_0603_1608Metric" H 9550 5180 60  0001 C CNN
F 3 "" H 9550 5180 60  0000 C CNN
F 4 "RR0816P-103-D" H 9550 5180 50  0001 C CNN "MPN"
	1    9550 5180
	1    0    0    -1  
$EndComp
$Comp
L bottom-board-rescue:GNDD-power #PWR0152
U 1 1
P 9550 5320
F 0 "#PWR0152" H 9550 5070 50  0001 C CNN
F 1 "GNDD" H 9550 5170 50  0000 C CNN
F 2 "" H 9550 5320 60  0000 C CNN
F 3 "" H 9550 5320 60  0000 C CNN
	1    9550 5320
	1    0    0    -1  
$EndComp
Wire Wire Line
	8725 4950 9550 4950
Wire Wire Line
	9550 4950 9550 5080
Connection ~ 9550 4950
Wire Wire Line
	9550 4950 9650 4950
Wire Wire Line
	9550 5320 9550 5280
Wire Wire Line
	7750 4850 8225 4850
$EndSCHEMATC
